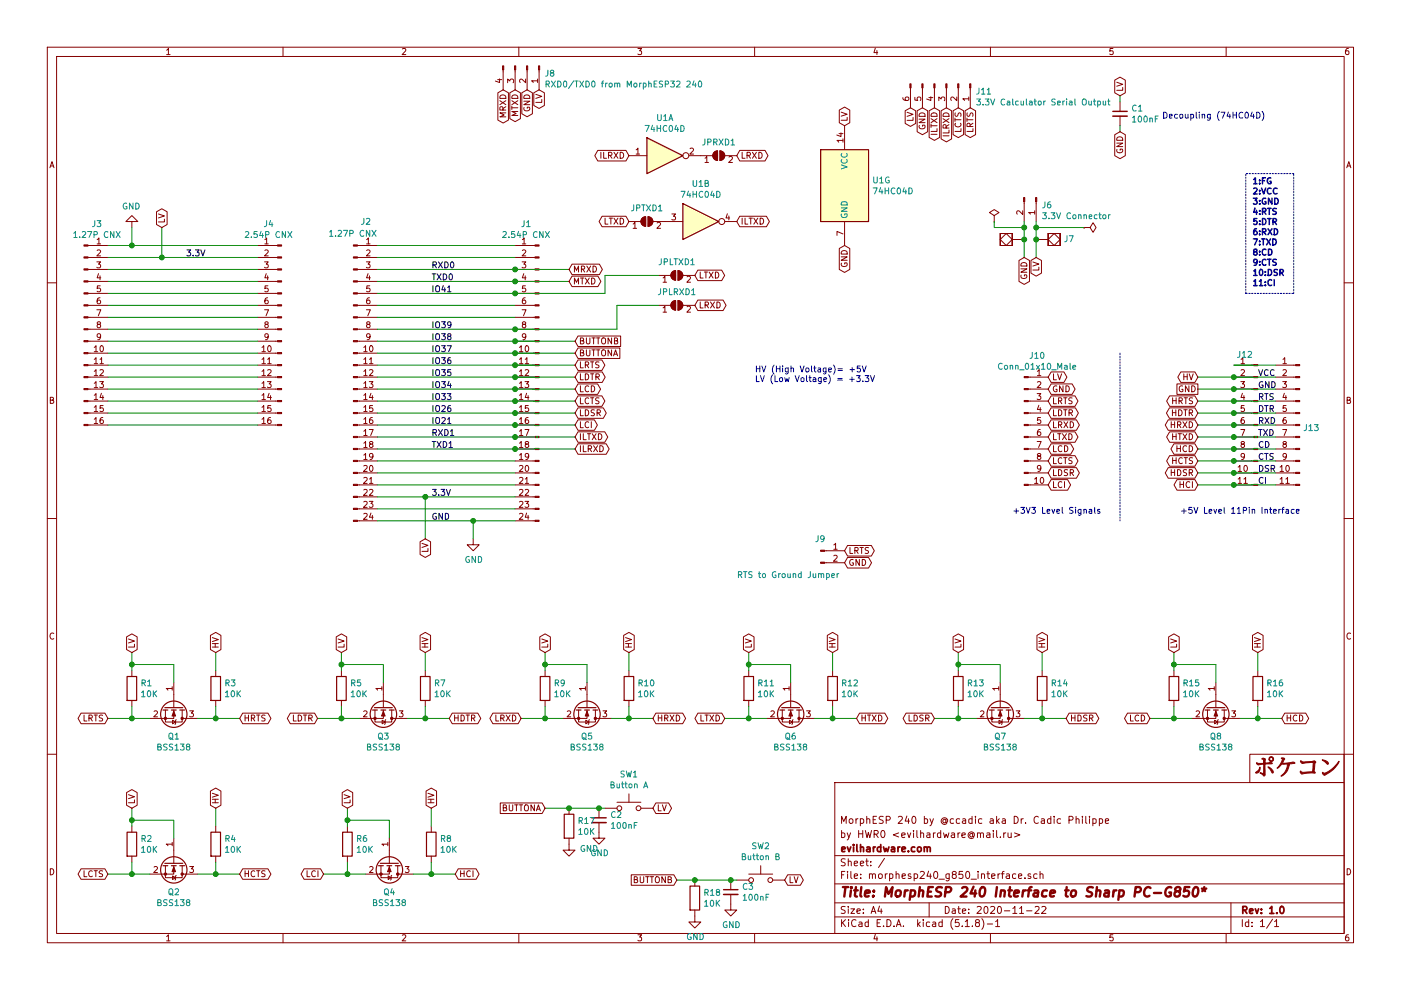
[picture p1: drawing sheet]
EESchema Schematic File Version 4
EELAYER 30 0
EELAYER END
$Descr A4 11693 8268
encoding utf-8
Sheet 1 1
Title "MorphESP 240 Interface to Sharp PC-G850*"
Date "2020-11-22"
Rev "1.0"
Comp "evilhardware.com"
Comment1 "by HWR0 <evilhardware@mail.ru>"
Comment2 "MorphESP 240 by @ccadic aka Dr. Cadic Philippe"
Comment3 ""
Comment4 ""
$EndDescr
$Comp
L Connector:Conn_01x16_Male J3
U 1 1
P 700 2750
F 0 "J3" H 808 3631 50  0000 C CNN
F 1 "1.27P CNX" H 808 3540 50  0000 C CNN
F 2 "Socket_Strips:Socket_Strip_Straight_1x16_Pitch1.27mm" H 700 2750 50  0001 C CNN
F 3 "~" H 700 2750 50  0001 C CNN
F 4 "" H 700 2750 50  0001 C CNN "LCSC"
	1    700  2750
	1    0    0    -1  
$EndComp
$Comp
L Connector:Conn_01x24_Male J1
U 1 1
P 4500 3150
F 0 "J1" H 4608 4431 50  0000 C CNN
F 1 "2.54P CNX" H 4608 4340 50  0000 C CNN
F 2 "Connector_PinSocket_2.54mm:PinSocket_1x24_P2.54mm_Vertical" H 4500 3150 50  0001 C CNN
F 3 "~" H 4500 3150 50  0001 C CNN
F 4 "" H 4500 3150 50  0001 C CNN "LCSC"
	1    4500 3150
	-1   0    0    -1  
$EndComp
$Comp
L Connector:Conn_01x24_Male J2
U 1 1
P 2950 3150
F 0 "J2" H 3100 4450 50  0000 R CNN
F 1 "1.27P CNX" H 3150 4350 50  0000 R CNN
F 2 "Socket_Strips:Socket_Strip_Straight_1x24_Pitch1.27mm" H 2950 3150 50  0001 C CNN
F 3 "~" H 2950 3150 50  0001 C CNN
F 4 "" H 2950 3150 50  0001 C CNN "LCSC"
	1    2950 3150
	1    0    0    -1  
$EndComp
$Comp
L Connector:Conn_01x16_Male J4
U 1 1
P 2350 2750
F 0 "J4" H 2458 3631 50  0000 C CNN
F 1 "2.54P CNX" H 2458 3540 50  0000 C CNN
F 2 "Connector_PinSocket_2.54mm:PinSocket_1x16_P2.54mm_Vertical" H 2350 2750 50  0001 C CNN
F 3 "~" H 2350 2750 50  0001 C CNN
F 4 "" H 2350 2750 50  0001 C CNN "LCSC"
	1    2350 2750
	-1   0    0    -1  
$EndComp
Wire Wire Line
	4300 2050 3150 2050
Wire Wire Line
	4300 2150 3150 2150
Wire Wire Line
	4300 2250 3150 2250
Wire Wire Line
	4300 2350 3150 2350
Wire Wire Line
	4300 2450 3150 2450
Wire Wire Line
	4300 2550 3150 2550
Wire Wire Line
	4300 2650 3150 2650
Wire Wire Line
	4300 2750 3150 2750
Wire Wire Line
	4300 2850 3150 2850
Wire Wire Line
	4300 2950 3150 2950
Wire Wire Line
	4300 3050 3150 3050
Wire Wire Line
	4300 3150 3150 3150
Wire Wire Line
	4300 3250 3150 3250
Wire Wire Line
	4300 3350 3150 3350
Wire Wire Line
	4300 3450 3150 3450
Wire Wire Line
	4300 3550 3150 3550
Wire Wire Line
	4300 3650 3150 3650
Wire Wire Line
	4300 3750 3150 3750
Wire Wire Line
	4300 3850 3150 3850
Wire Wire Line
	4300 3950 3150 3950
Wire Wire Line
	4300 4050 3150 4050
Wire Wire Line
	4300 4150 3550 4150
Wire Wire Line
	4300 4250 3150 4250
Wire Wire Line
	4300 4350 3950 4350
Wire Wire Line
	900  2050 1100 2050
Wire Wire Line
	900  2150 1350 2150
Wire Wire Line
	900  2250 2150 2250
Wire Wire Line
	900  2350 2150 2350
Wire Wire Line
	900  2450 2150 2450
Wire Wire Line
	900  2550 2150 2550
Wire Wire Line
	900  2650 2150 2650
Wire Wire Line
	900  2750 2150 2750
Wire Wire Line
	900  2850 2150 2850
Wire Wire Line
	900  2950 2150 2950
Wire Wire Line
	900  3050 2150 3050
Wire Wire Line
	900  3150 2150 3150
Wire Wire Line
	900  3250 2150 3250
Wire Wire Line
	900  3350 2150 3350
Wire Wire Line
	900  3450 2150 3450
Wire Wire Line
	900  3550 2150 3550
Wire Notes Line
	10400 2450 10400 1450
Text Notes 10450 2400 0    50   ~ 10
1:FG\n2:VCC\n3:GND\n4:RTS\n5:DTR\n6:RXD\n7:TXD\n8:CD\n9:CTS\n10:DSR\n11:CI
Wire Notes Line
	10400 2450 10800 2450
Wire Notes Line
	10800 2450 10800 1450
Wire Notes Line
	10800 1450 10400 1450
$Comp
L Connector:Conn_01x11_Male J12
U 1 1
P 10500 3550
F 0 "J12" H 10608 4139 50  0000 C CNN
F 1 "CNDup" H 10472 3483 50  0001 R CNN
F 2 "hwreverse:BreadBoard_2.54mm_1x11" H 10500 3550 50  0001 C CNN
F 3 "~" H 10500 3550 50  0001 C CNN
	1    10500 3550
	-1   0    0    -1  
$EndComp
$Comp
L Connector:Conn_01x11_Male J13
U 1 1
P 10850 3550
F 0 "J13" H 10822 3528 50  0000 R CNN
F 1 "Conn_01x11_Male" H 10822 3483 50  0001 R CNN
F 2 "Connector_PinHeader_2.54mm:PinHeader_1x11_P2.54mm_Horizontal" H 10850 3550 50  0001 C CNN
F 3 "~" H 10850 3550 50  0001 C CNN
	1    10850 3550
	-1   0    0    -1  
$EndComp
Wire Wire Line
	10300 3050 10650 3050
Wire Wire Line
	10650 3150 10300 3150
Wire Wire Line
	10650 3250 10300 3250
Wire Wire Line
	10650 3350 10300 3350
Wire Wire Line
	10650 3450 10300 3450
Wire Wire Line
	10650 3550 10300 3550
Wire Wire Line
	10650 3650 10300 3650
Wire Wire Line
	10650 3750 10300 3750
Wire Wire Line
	10650 3850 10300 3850
Wire Wire Line
	10650 3950 10300 3950
Wire Wire Line
	10650 4050 10300 4050
Text Label 10500 3250 0    50   ~ 0
GND
Text Label 10500 3150 0    50   ~ 0
VCC
Text Label 10500 3350 0    50   ~ 0
RTS
Text Label 10500 3450 0    50   ~ 0
DTR
Text Label 10500 3550 0    50   ~ 0
RXD
Text Label 10500 3650 0    50   ~ 0
TXD
Text Label 10500 3750 0    50   ~ 0
CD
Text Label 10500 3850 0    50   ~ 0
CTS
Text Label 10500 3950 0    50   ~ 0
DSR
Text Label 10500 4050 0    50   ~ 0
CI
Wire Wire Line
	10300 3150 10000 3150
Connection ~ 10300 3150
Wire Wire Line
	10300 3250 10000 3250
Connection ~ 10300 3250
Wire Wire Line
	10300 3350 10000 3350
Connection ~ 10300 3350
Wire Wire Line
	10300 3450 10000 3450
Connection ~ 10300 3450
Wire Wire Line
	10300 3550 10000 3550
Connection ~ 10300 3550
Wire Wire Line
	10300 3650 10000 3650
Connection ~ 10300 3650
Wire Wire Line
	10300 3750 10000 3750
Connection ~ 10300 3750
Wire Wire Line
	10300 3850 10000 3850
Connection ~ 10300 3850
Wire Wire Line
	10300 3950 10000 3950
Connection ~ 10300 3950
Wire Wire Line
	10300 4050 10000 4050
Connection ~ 10300 4050
Text GLabel 10000 4050 0    50   BiDi ~ 0
HCI
Text GLabel 10000 3950 0    50   BiDi ~ 0
HDSR
Text GLabel 10000 3850 0    50   BiDi ~ 0
HCTS
Text GLabel 10000 3750 0    50   BiDi ~ 0
HCD
Text GLabel 10000 3650 0    50   BiDi ~ 0
HTXD
Text GLabel 10000 3550 0    50   BiDi ~ 0
HRXD
Text GLabel 10000 3450 0    50   BiDi ~ 0
HDTR
Text GLabel 10000 3350 0    50   BiDi ~ 0
HRTS
Text GLabel 10000 3250 0    50   UnSpc ~ 0
GND
Text GLabel 10000 3150 0    50   BiDi ~ 0
HV
$Comp
L Transistor_FET:BSS138 Q1
U 1 1
P 1450 5900
F 0 "Q1" V 1699 5900 50  0000 C CNN
F 1 "BSS138" V 1790 5900 50  0000 C CNN
F 2 "Package_TO_SOT_SMD:SOT-23" H 1650 5825 50  0001 L CIN
F 3 "https://www.fairchildsemi.com/datasheets/BS/BSS138.pdf" H 1450 5900 50  0001 L CNN
F 4 "C52895" H 1450 5900 50  0001 C CNN "LCSC"
	1    1450 5900
	0    1    1    0   
$EndComp
$Comp
L Device:R R3
U 1 1
P 1800 5750
F 0 "R3" H 1870 5796 50  0000 L CNN
F 1 "10K" H 1870 5705 50  0000 L CNN
F 2 "Resistor_SMD:R_0402_1005Metric" V 1730 5750 50  0001 C CNN
F 3 "~" H 1800 5750 50  0001 C CNN
F 4 "C25744" H 1800 5750 50  0001 C CNN "LCSC"
	1    1800 5750
	1    0    0    -1  
$EndComp
$Comp
L Device:R R1
U 1 1
P 1100 5750
F 0 "R1" H 1170 5796 50  0000 L CNN
F 1 "10K" H 1170 5705 50  0000 L CNN
F 2 "Resistor_SMD:R_0402_1005Metric" V 1030 5750 50  0001 C CNN
F 3 "~" H 1100 5750 50  0001 C CNN
F 4 "C25744" H 1100 5750 50  0001 C CNN "LCSC"
	1    1100 5750
	1    0    0    -1  
$EndComp
Wire Wire Line
	1250 6000 1100 6000
Wire Wire Line
	1100 5900 1100 6000
Connection ~ 1100 6000
Wire Wire Line
	1100 6000 900  6000
Wire Wire Line
	1650 6000 1800 6000
Wire Wire Line
	1800 5900 1800 6000
Connection ~ 1800 6000
Wire Wire Line
	1800 6000 2000 6000
Wire Wire Line
	1800 5600 1800 5450
Wire Wire Line
	1100 5600 1100 5550
Wire Wire Line
	1450 5700 1450 5550
Wire Wire Line
	1450 5550 1100 5550
Connection ~ 1100 5550
Wire Wire Line
	1100 5550 1100 5450
Text GLabel 1800 5450 1    50   BiDi ~ 0
HV
Text GLabel 8750 3150 2    50   BiDi ~ 0
LV
Text GLabel 8750 3250 2    50   BiDi ~ 0
GND
Text GLabel 1100 5450 1    50   BiDi ~ 0
LV
Text GLabel 8750 4050 2    50   BiDi ~ 0
LCI
Text GLabel 8750 3950 2    50   BiDi ~ 0
LDSR
Text GLabel 8750 3850 2    50   BiDi ~ 0
LCTS
Text GLabel 8750 3750 2    50   BiDi ~ 0
LCD
Text GLabel 8750 3450 2    50   BiDi ~ 0
LDTR
Text GLabel 8750 3350 2    50   BiDi ~ 0
LRTS
Text GLabel 900  6000 0    50   BiDi ~ 0
LRTS
Text GLabel 2000 6000 2    50   BiDi ~ 0
HRTS
$Comp
L Transistor_FET:BSS138 Q3
U 1 1
P 3200 5900
F 0 "Q3" V 3449 5900 50  0000 C CNN
F 1 "BSS138" V 3540 5900 50  0000 C CNN
F 2 "Package_TO_SOT_SMD:SOT-23" H 3400 5825 50  0001 L CIN
F 3 "https://www.fairchildsemi.com/datasheets/BS/BSS138.pdf" H 3200 5900 50  0001 L CNN
F 4 "C52895" H 3200 5900 50  0001 C CNN "LCSC"
	1    3200 5900
	0    1    1    0   
$EndComp
$Comp
L Device:R R7
U 1 1
P 3550 5750
F 0 "R7" H 3620 5796 50  0000 L CNN
F 1 "10K" H 3620 5705 50  0000 L CNN
F 2 "Resistor_SMD:R_0402_1005Metric" V 3480 5750 50  0001 C CNN
F 3 "~" H 3550 5750 50  0001 C CNN
F 4 "C25744" H 3550 5750 50  0001 C CNN "LCSC"
	1    3550 5750
	1    0    0    -1  
$EndComp
$Comp
L Device:R R5
U 1 1
P 2850 5750
F 0 "R5" H 2920 5796 50  0000 L CNN
F 1 "10K" H 2920 5705 50  0000 L CNN
F 2 "Resistor_SMD:R_0402_1005Metric" V 2780 5750 50  0001 C CNN
F 3 "~" H 2850 5750 50  0001 C CNN
F 4 "C25744" H 2850 5750 50  0001 C CNN "LCSC"
	1    2850 5750
	1    0    0    -1  
$EndComp
Wire Wire Line
	3000 6000 2850 6000
Wire Wire Line
	2850 5900 2850 6000
Connection ~ 2850 6000
Wire Wire Line
	2850 6000 2650 6000
Wire Wire Line
	3400 6000 3550 6000
Wire Wire Line
	3550 5900 3550 6000
Connection ~ 3550 6000
Wire Wire Line
	3550 6000 3750 6000
Wire Wire Line
	3550 5600 3550 5450
Wire Wire Line
	2850 5600 2850 5550
Wire Wire Line
	3200 5700 3200 5550
Wire Wire Line
	3200 5550 2850 5550
Connection ~ 2850 5550
Wire Wire Line
	2850 5550 2850 5450
Text GLabel 3550 5450 1    50   BiDi ~ 0
HV
Text GLabel 2850 5450 1    50   BiDi ~ 0
LV
Text GLabel 2650 6000 0    50   BiDi ~ 0
LDTR
Text GLabel 3750 6000 2    50   BiDi ~ 0
HDTR
$Comp
L Transistor_FET:BSS138 Q5
U 1 1
P 4900 5900
F 0 "Q5" V 5149 5900 50  0000 C CNN
F 1 "BSS138" V 5240 5900 50  0000 C CNN
F 2 "Package_TO_SOT_SMD:SOT-23" H 5100 5825 50  0001 L CIN
F 3 "https://www.fairchildsemi.com/datasheets/BS/BSS138.pdf" H 4900 5900 50  0001 L CNN
F 4 "C52895" H 4900 5900 50  0001 C CNN "LCSC"
	1    4900 5900
	0    1    1    0   
$EndComp
$Comp
L Device:R R10
U 1 1
P 5250 5750
F 0 "R10" H 5320 5796 50  0000 L CNN
F 1 "10K" H 5320 5705 50  0000 L CNN
F 2 "Resistor_SMD:R_0402_1005Metric" V 5180 5750 50  0001 C CNN
F 3 "~" H 5250 5750 50  0001 C CNN
F 4 "C25744" H 5250 5750 50  0001 C CNN "LCSC"
	1    5250 5750
	1    0    0    -1  
$EndComp
$Comp
L Device:R R9
U 1 1
P 4550 5750
F 0 "R9" H 4620 5796 50  0000 L CNN
F 1 "10K" H 4620 5705 50  0000 L CNN
F 2 "Resistor_SMD:R_0402_1005Metric" V 4480 5750 50  0001 C CNN
F 3 "~" H 4550 5750 50  0001 C CNN
F 4 "C25744" H 4550 5750 50  0001 C CNN "LCSC"
	1    4550 5750
	1    0    0    -1  
$EndComp
Wire Wire Line
	4700 6000 4550 6000
Wire Wire Line
	4550 5900 4550 6000
Connection ~ 4550 6000
Wire Wire Line
	4550 6000 4350 6000
Wire Wire Line
	5100 6000 5250 6000
Wire Wire Line
	5250 5900 5250 6000
Wire Wire Line
	5250 5600 5250 5450
Wire Wire Line
	4550 5600 4550 5550
Wire Wire Line
	4900 5700 4900 5550
Wire Wire Line
	4900 5550 4550 5550
Connection ~ 4550 5550
Wire Wire Line
	4550 5550 4550 5450
Text GLabel 5250 5450 1    50   BiDi ~ 0
HV
Text GLabel 4550 5450 1    50   BiDi ~ 0
LV
Text GLabel 4350 6000 0    50   BiDi ~ 0
LRXD
$Comp
L Transistor_FET:BSS138 Q6
U 1 1
P 6600 5900
F 0 "Q6" V 6849 5900 50  0000 C CNN
F 1 "BSS138" V 6940 5900 50  0000 C CNN
F 2 "Package_TO_SOT_SMD:SOT-23" H 6800 5825 50  0001 L CIN
F 3 "https://www.fairchildsemi.com/datasheets/BS/BSS138.pdf" H 6600 5900 50  0001 L CNN
F 4 "C52895" H 6600 5900 50  0001 C CNN "LCSC"
	1    6600 5900
	0    1    1    0   
$EndComp
$Comp
L Device:R R12
U 1 1
P 6950 5750
F 0 "R12" H 7020 5796 50  0000 L CNN
F 1 "10K" H 7020 5705 50  0000 L CNN
F 2 "Resistor_SMD:R_0402_1005Metric" V 6880 5750 50  0001 C CNN
F 3 "~" H 6950 5750 50  0001 C CNN
F 4 "C25744" H 6950 5750 50  0001 C CNN "LCSC"
	1    6950 5750
	1    0    0    -1  
$EndComp
$Comp
L Device:R R11
U 1 1
P 6250 5750
F 0 "R11" H 6320 5796 50  0000 L CNN
F 1 "10K" H 6320 5705 50  0000 L CNN
F 2 "Resistor_SMD:R_0402_1005Metric" V 6180 5750 50  0001 C CNN
F 3 "~" H 6250 5750 50  0001 C CNN
F 4 "C25744" H 6250 5750 50  0001 C CNN "LCSC"
	1    6250 5750
	1    0    0    -1  
$EndComp
Wire Wire Line
	6400 6000 6250 6000
Wire Wire Line
	6250 5900 6250 6000
Connection ~ 6250 6000
Wire Wire Line
	6250 6000 6050 6000
Wire Wire Line
	6800 6000 6950 6000
Wire Wire Line
	6950 5900 6950 6000
Wire Wire Line
	6950 5600 6950 5450
Wire Wire Line
	6250 5600 6250 5550
Wire Wire Line
	6600 5700 6600 5550
Wire Wire Line
	6600 5550 6250 5550
Connection ~ 6250 5550
Wire Wire Line
	6250 5550 6250 5450
Text GLabel 6950 5450 1    50   BiDi ~ 0
HV
Text GLabel 6250 5450 1    50   BiDi ~ 0
LV
Text GLabel 6050 6000 0    50   BiDi ~ 0
LTXD
Text GLabel 7150 6000 2    50   BiDi ~ 0
HTXD
$Comp
L Transistor_FET:BSS138 Q7
U 1 1
P 8350 5900
F 0 "Q7" V 8599 5900 50  0000 C CNN
F 1 "BSS138" V 8690 5900 50  0000 C CNN
F 2 "Package_TO_SOT_SMD:SOT-23" H 8550 5825 50  0001 L CIN
F 3 "https://www.fairchildsemi.com/datasheets/BS/BSS138.pdf" H 8350 5900 50  0001 L CNN
F 4 "C52895" H 8350 5900 50  0001 C CNN "LCSC"
	1    8350 5900
	0    1    1    0   
$EndComp
$Comp
L Device:R R14
U 1 1
P 8700 5750
F 0 "R14" H 8770 5796 50  0000 L CNN
F 1 "10K" H 8770 5705 50  0000 L CNN
F 2 "Resistor_SMD:R_0402_1005Metric" V 8630 5750 50  0001 C CNN
F 3 "~" H 8700 5750 50  0001 C CNN
F 4 "C25744" H 8700 5750 50  0001 C CNN "LCSC"
	1    8700 5750
	1    0    0    -1  
$EndComp
$Comp
L Device:R R13
U 1 1
P 8000 5750
F 0 "R13" H 8070 5796 50  0000 L CNN
F 1 "10K" H 8070 5705 50  0000 L CNN
F 2 "Resistor_SMD:R_0402_1005Metric" V 7930 5750 50  0001 C CNN
F 3 "~" H 8000 5750 50  0001 C CNN
F 4 "C25744" H 8000 5750 50  0001 C CNN "LCSC"
	1    8000 5750
	1    0    0    -1  
$EndComp
Wire Wire Line
	8150 6000 8000 6000
Wire Wire Line
	8000 5900 8000 6000
Connection ~ 8000 6000
Wire Wire Line
	8000 6000 7800 6000
Wire Wire Line
	8550 6000 8700 6000
Wire Wire Line
	8700 5900 8700 6000
Connection ~ 8700 6000
Wire Wire Line
	8700 6000 8900 6000
Wire Wire Line
	8700 5600 8700 5450
Wire Wire Line
	8000 5600 8000 5550
Wire Wire Line
	8350 5700 8350 5550
Wire Wire Line
	8350 5550 8000 5550
Connection ~ 8000 5550
Wire Wire Line
	8000 5550 8000 5450
Text GLabel 8700 5450 1    50   BiDi ~ 0
HV
Text GLabel 8000 5450 1    50   BiDi ~ 0
LV
Text GLabel 7800 6000 0    50   BiDi ~ 0
LDSR
Text GLabel 8900 6000 2    50   BiDi ~ 0
HDSR
$Comp
L Transistor_FET:BSS138 Q8
U 1 1
P 10150 5900
F 0 "Q8" V 10399 5900 50  0000 C CNN
F 1 "BSS138" V 10490 5900 50  0000 C CNN
F 2 "Package_TO_SOT_SMD:SOT-23" H 10350 5825 50  0001 L CIN
F 3 "https://www.fairchildsemi.com/datasheets/BS/BSS138.pdf" H 10150 5900 50  0001 L CNN
F 4 "C52895" H 10150 5900 50  0001 C CNN "LCSC"
	1    10150 5900
	0    1    1    0   
$EndComp
$Comp
L Device:R R16
U 1 1
P 10500 5750
F 0 "R16" H 10570 5796 50  0000 L CNN
F 1 "10K" H 10570 5705 50  0000 L CNN
F 2 "Resistor_SMD:R_0402_1005Metric" V 10430 5750 50  0001 C CNN
F 3 "~" H 10500 5750 50  0001 C CNN
F 4 "C25744" H 10500 5750 50  0001 C CNN "LCSC"
	1    10500 5750
	1    0    0    -1  
$EndComp
$Comp
L Device:R R15
U 1 1
P 9800 5750
F 0 "R15" H 9870 5796 50  0000 L CNN
F 1 "10K" H 9870 5705 50  0000 L CNN
F 2 "Resistor_SMD:R_0402_1005Metric" V 9730 5750 50  0001 C CNN
F 3 "~" H 9800 5750 50  0001 C CNN
F 4 "C25744" H 9800 5750 50  0001 C CNN "LCSC"
	1    9800 5750
	1    0    0    -1  
$EndComp
Wire Wire Line
	9950 6000 9800 6000
Wire Wire Line
	9800 5900 9800 6000
Connection ~ 9800 6000
Wire Wire Line
	9800 6000 9600 6000
Wire Wire Line
	10350 6000 10500 6000
Wire Wire Line
	10500 5900 10500 6000
Connection ~ 10500 6000
Wire Wire Line
	10500 6000 10700 6000
Wire Wire Line
	10500 5600 10500 5450
Wire Wire Line
	9800 5600 9800 5550
Wire Wire Line
	10150 5700 10150 5550
Wire Wire Line
	10150 5550 9800 5550
Connection ~ 9800 5550
Wire Wire Line
	9800 5550 9800 5450
Text GLabel 10500 5450 1    50   BiDi ~ 0
HV
Text GLabel 9800 5450 1    50   BiDi ~ 0
LV
Text GLabel 9600 6000 0    50   BiDi ~ 0
LCD
Text GLabel 10700 6000 2    50   BiDi ~ 0
HCD
$Comp
L Transistor_FET:BSS138 Q2
U 1 1
P 1450 7200
F 0 "Q2" V 1699 7200 50  0000 C CNN
F 1 "BSS138" V 1790 7200 50  0000 C CNN
F 2 "Package_TO_SOT_SMD:SOT-23" H 1650 7125 50  0001 L CIN
F 3 "https://www.fairchildsemi.com/datasheets/BS/BSS138.pdf" H 1450 7200 50  0001 L CNN
F 4 "C52895" H 1450 7200 50  0001 C CNN "LCSC"
	1    1450 7200
	0    1    1    0   
$EndComp
$Comp
L Device:R R4
U 1 1
P 1800 7050
F 0 "R4" H 1870 7096 50  0000 L CNN
F 1 "10K" H 1870 7005 50  0000 L CNN
F 2 "Resistor_SMD:R_0402_1005Metric" V 1730 7050 50  0001 C CNN
F 3 "~" H 1800 7050 50  0001 C CNN
F 4 "C25744" H 1800 7050 50  0001 C CNN "LCSC"
	1    1800 7050
	1    0    0    -1  
$EndComp
$Comp
L Device:R R2
U 1 1
P 1100 7050
F 0 "R2" H 1170 7096 50  0000 L CNN
F 1 "10K" H 1170 7005 50  0000 L CNN
F 2 "Resistor_SMD:R_0402_1005Metric" V 1030 7050 50  0001 C CNN
F 3 "~" H 1100 7050 50  0001 C CNN
F 4 "C25744" H 1100 7050 50  0001 C CNN "LCSC"
	1    1100 7050
	1    0    0    -1  
$EndComp
Wire Wire Line
	1250 7300 1100 7300
Wire Wire Line
	1100 7200 1100 7300
Connection ~ 1100 7300
Wire Wire Line
	1100 7300 900  7300
Wire Wire Line
	1650 7300 1800 7300
Wire Wire Line
	1800 7200 1800 7300
Connection ~ 1800 7300
Wire Wire Line
	1800 7300 2000 7300
Wire Wire Line
	1800 6900 1800 6750
Wire Wire Line
	1100 6900 1100 6850
Wire Wire Line
	1450 7000 1450 6850
Wire Wire Line
	1450 6850 1100 6850
Connection ~ 1100 6850
Wire Wire Line
	1100 6850 1100 6750
Text GLabel 1800 6750 1    50   BiDi ~ 0
HV
Text GLabel 1100 6750 1    50   BiDi ~ 0
LV
Text GLabel 900  7300 0    50   BiDi ~ 0
LCTS
Text GLabel 2000 7300 2    50   BiDi ~ 0
HCTS
$Comp
L Transistor_FET:BSS138 Q4
U 1 1
P 3250 7200
F 0 "Q4" V 3499 7200 50  0000 C CNN
F 1 "BSS138" V 3590 7200 50  0000 C CNN
F 2 "Package_TO_SOT_SMD:SOT-23" H 3450 7125 50  0001 L CIN
F 3 "https://www.fairchildsemi.com/datasheets/BS/BSS138.pdf" H 3250 7200 50  0001 L CNN
F 4 "C52895" H 3250 7200 50  0001 C CNN "LCSC"
	1    3250 7200
	0    1    1    0   
$EndComp
$Comp
L Device:R R8
U 1 1
P 3600 7050
F 0 "R8" H 3670 7096 50  0000 L CNN
F 1 "10K" H 3670 7005 50  0000 L CNN
F 2 "Resistor_SMD:R_0402_1005Metric" V 3530 7050 50  0001 C CNN
F 3 "~" H 3600 7050 50  0001 C CNN
F 4 "C25744" H 3600 7050 50  0001 C CNN "LCSC"
	1    3600 7050
	1    0    0    -1  
$EndComp
$Comp
L Device:R R6
U 1 1
P 2900 7050
F 0 "R6" H 2970 7096 50  0000 L CNN
F 1 "10K" H 2970 7005 50  0000 L CNN
F 2 "Resistor_SMD:R_0402_1005Metric" V 2830 7050 50  0001 C CNN
F 3 "~" H 2900 7050 50  0001 C CNN
F 4 "C25744" H 2900 7050 50  0001 C CNN "LCSC"
	1    2900 7050
	1    0    0    -1  
$EndComp
Wire Wire Line
	3050 7300 2900 7300
Wire Wire Line
	2900 7200 2900 7300
Connection ~ 2900 7300
Wire Wire Line
	2900 7300 2700 7300
Wire Wire Line
	3450 7300 3600 7300
Wire Wire Line
	3600 7200 3600 7300
Connection ~ 3600 7300
Wire Wire Line
	3600 7300 3800 7300
Wire Wire Line
	3600 6900 3600 6750
Wire Wire Line
	2900 6900 2900 6850
Wire Wire Line
	3250 7000 3250 6850
Wire Wire Line
	3250 6850 2900 6850
Connection ~ 2900 6850
Wire Wire Line
	2900 6850 2900 6750
Text GLabel 3600 6750 1    50   BiDi ~ 0
HV
Text GLabel 2900 6750 1    50   BiDi ~ 0
LV
Text GLabel 2700 7300 0    50   BiDi ~ 0
LCI
Text GLabel 3800 7300 2    50   BiDi ~ 0
HCI
$Comp
L 74xx:74HC04 U1
U 1 1
P 5550 1300
F 0 "U1" H 5550 1617 50  0000 C CNN
F 1 "74HC04D" H 5550 1526 50  0000 C CNN
F 2 "Package_SO:SOIC-14_3.9x8.7mm_P1.27mm" H 5550 1300 50  0001 C CNN
F 3 "https://assets.nexperia.com/documents/data-sheet/74HC_HCT04.pdf" H 5550 1300 50  0001 C CNN
F 4 "C5590" H 5550 1300 50  0001 C CNN "LCSC"
	1    5550 1300
	1    0    0    -1  
$EndComp
$Comp
L 74xx:74HC04 U1
U 2 1
P 5850 1850
F 0 "U1" H 5850 2167 50  0000 C CNN
F 1 "74HC04D" H 5850 2076 50  0000 C CNN
F 2 "Package_SO:SOIC-14_3.9x8.7mm_P1.27mm" H 5850 1850 50  0001 C CNN
F 3 "https://assets.nexperia.com/documents/data-sheet/74HC_HCT04.pdf" H 5850 1850 50  0001 C CNN
F 4 "C5590" H 5850 1850 50  0001 C CNN "LCSC"
	2    5850 1850
	1    0    0    -1  
$EndComp
$Comp
L 74xx:74HC04 U1
U 7 1
P 7050 1550
F 0 "U1" H 7280 1596 50  0000 L CNN
F 1 "74HC04D" H 7280 1505 50  0000 L CNN
F 2 "Package_SO:SOIC-14_3.9x8.7mm_P1.27mm" H 7050 1550 50  0001 C CNN
F 3 "https://assets.nexperia.com/documents/data-sheet/74HC_HCT04.pdf" H 7050 1550 50  0001 C CNN
F 4 "C5590" H 7050 1550 50  0001 C CNN "LCSC"
	7    7050 1550
	1    0    0    -1  
$EndComp
Text GLabel 7050 1050 1    50   BiDi ~ 0
LV
Text GLabel 7050 2050 3    50   BiDi ~ 0
GND
Text GLabel 6150 1300 2    50   BiDi ~ 0
LRXD
Text GLabel 5250 1300 0    50   BiDi ~ 0
ILRXD
Text GLabel 5250 1850 0    50   BiDi ~ 0
LTXD
Text GLabel 6150 1850 2    50   BiDi ~ 0
ILTXD
$Comp
L Connector:Conn_01x02_Male J6
U 1 1
P 8650 1650
F 0 "J6" V 8712 1694 50  0000 L CNN
F 1 "3.3V Connector" V 8803 1694 50  0000 L CNN
F 2 "Connector_PinHeader_2.54mm:PinHeader_1x02_P2.54mm_Vertical" H 8650 1650 50  0001 C CNN
F 3 "~" H 8650 1650 50  0001 C CNN
	1    8650 1650
	0    1    1    0   
$EndComp
Text GLabel 8650 2150 3    50   BiDi ~ 0
LV
Text GLabel 8550 2150 3    50   BiDi ~ 0
GND
Wire Wire Line
	8550 2150 8550 2000
$Comp
L hwreverse:SolidPad-Connector J7
U 1 1
P 8800 2000
F 0 "J7" H 8878 2005 50  0000 L CNN
F 1 "SolidPad-Connector" H 8800 1900 50  0001 C CNN
F 2 "hwreverse:SolidPad_4x4mm_2x2mmCore" H 8800 1800 50  0001 C CNN
F 3 "" H 8800 1900 50  0001 C CNN
	1    8800 2000
	1    0    0    -1  
$EndComp
Wire Wire Line
	8650 1850 8650 1900
Connection ~ 8650 2000
Wire Wire Line
	8650 2000 8650 2150
$Comp
L hwreverse:SolidPad-Connector J5
U 1 1
P 8400 2000
F 0 "J5" H 8342 1877 50  0001 C CNN
F 1 "SolidPad-Connector" H 8400 1900 50  0001 C CNN
F 2 "hwreverse:SolidPad_4x4mm_2x2mmCore" H 8400 1800 50  0001 C CNN
F 3 "" H 8400 1900 50  0001 C CNN
	1    8400 2000
	-1   0    0    1   
$EndComp
Connection ~ 8550 2000
Wire Wire Line
	8550 2000 8550 1900
Text GLabel 7700 900  3    50   BiDi ~ 0
GND
Text GLabel 7600 900  3    50   BiDi ~ 0
LV
Text GLabel 7800 900  3    50   BiDi ~ 0
ILTXD
Text GLabel 7900 900  3    50   BiDi ~ 0
ILRXD
$Comp
L Connector:Conn_01x06_Male J11
U 1 1
P 7900 700
F 0 "J11" V 7962 944 50  0000 L CNN
F 1 "3.3V Calculator Serial Output" V 8053 944 50  0000 L CNN
F 2 "Connector_PinHeader_2.54mm:PinHeader_1x06_P2.54mm_Vertical" H 7900 700 50  0001 C CNN
F 3 "~" H 7900 700 50  0001 C CNN
	1    7900 700 
	0    1    1    0   
$EndComp
Text GLabel 8000 900  3    50   BiDi ~ 0
LCTS
Text GLabel 8100 900  3    50   BiDi ~ 0
LRTS
Wire Wire Line
	8650 1900 9050 1900
Connection ~ 8650 1900
Wire Wire Line
	8650 1900 8650 2000
Wire Wire Line
	8550 1900 8300 1900
Wire Wire Line
	8300 1900 8300 1850
Connection ~ 8550 1900
Wire Wire Line
	8550 1900 8550 1850
$Comp
L power:PWR_FLAG #FLG02
U 1 1
P 9050 1900
F 0 "#FLG02" H 9050 1975 50  0001 C CNN
F 1 "PWR_FLAG" V 9050 2028 50  0001 L CNN
F 2 "" H 9050 1900 50  0001 C CNN
F 3 "~" H 9050 1900 50  0001 C CNN
	1    9050 1900
	0    1    1    0   
$EndComp
$Comp
L power:PWR_FLAG #FLG01
U 1 1
P 8300 1850
F 0 "#FLG01" H 8300 1925 50  0001 C CNN
F 1 "PWR_FLAG" H 8300 2023 50  0001 C CNN
F 2 "" H 8300 1850 50  0001 C CNN
F 3 "~" H 8300 1850 50  0001 C CNN
	1    8300 1850
	1    0    0    -1  
$EndComp
Connection ~ 6950 6000
Wire Wire Line
	6950 6000 7150 6000
Connection ~ 5250 6000
Wire Wire Line
	5250 6000 5450 6000
Text GLabel 5450 6000 2    50   BiDi ~ 0
HRXD
$Comp
L Jumper:SolderJumper_2_Open JPRXD1
U 1 1
P 6000 1300
F 0 "JPRXD1" H 6000 1413 50  0000 C CNN
F 1 "SolderJumper_2_Open" H 6000 1414 50  0001 C CNN
F 2 "Jumper:SolderJumper-2_P1.3mm_Open_RoundedPad1.0x1.5mm" H 6000 1300 50  0001 C CNN
F 3 "~" H 6000 1300 50  0001 C CNN
	1    6000 1300
	1    0    0    -1  
$EndComp
$Comp
L Jumper:SolderJumper_2_Open JPTXD1
U 1 1
P 5400 1850
F 0 "JPTXD1" H 5400 1963 50  0000 C CNN
F 1 "SolderJumper_2_Open" H 5400 1964 50  0001 C CNN
F 2 "Jumper:SolderJumper-2_P1.3mm_Open_RoundedPad1.0x1.5mm" H 5400 1850 50  0001 C CNN
F 3 "~" H 5400 1850 50  0001 C CNN
	1    5400 1850
	1    0    0    -1  
$EndComp
Text GLabel 9350 800  1    50   BiDi ~ 0
LV
Text GLabel 9350 1100 3    50   BiDi ~ 0
GND
$Comp
L Device:C_Small C1
U 1 1
P 9350 950
F 0 "C1" H 9442 996 50  0000 L CNN
F 1 "100nF" H 9442 905 50  0000 L CNN
F 2 "Capacitor_SMD:C_0402_1005Metric" H 9350 950 50  0001 C CNN
F 3 "~" H 9350 950 50  0001 C CNN
F 4 "C1525" H 9350 950 50  0001 C CNN "LCSC"
	1    9350 950 
	1    0    0    -1  
$EndComp
Wire Wire Line
	9350 850  9350 800 
Wire Wire Line
	9350 1050 9350 1100
Text Notes 9700 1000 0    50   ~ 0
Decoupling (74HC04D)
$Comp
L Connector:Conn_01x10_Male J10
U 1 1
P 8550 3550
F 0 "J10" H 8658 4131 50  0000 C CNN
F 1 "Conn_01x10_Male" H 8658 4040 50  0000 C CNN
F 2 "Connector_PinHeader_2.54mm:PinHeader_1x10_P2.54mm_Vertical" H 8550 3550 50  0001 C CNN
F 3 "~" H 8550 3550 50  0001 C CNN
	1    8550 3550
	1    0    0    -1  
$EndComp
Wire Notes Line
	9350 2950 9350 4350
Text Notes 9850 4300 0    50   ~ 0
+5V Level 11Pin Interface
Text Notes 8450 4300 0    50   ~ 0
+3V3 Level Signals
Wire Wire Line
	1100 2050 1100 1900
Connection ~ 1100 2050
Wire Wire Line
	1100 2050 2150 2050
Wire Wire Line
	1350 2150 1350 1900
Connection ~ 1350 2150
Wire Wire Line
	1350 2150 2150 2150
$Comp
L power:GND #PWR01
U 1 1
P 1100 1900
F 0 "#PWR01" H 1100 1650 50  0001 C CNN
F 1 "GND" H 1105 1727 50  0000 C CNN
F 2 "" H 1100 1900 50  0001 C CNN
F 3 "" H 1100 1900 50  0001 C CNN
	1    1100 1900
	-1   0    0    1   
$EndComp
Text GLabel 1350 1900 1    50   BiDi ~ 0
LV
Wire Wire Line
	3950 4350 3950 4500
Connection ~ 3950 4350
Wire Wire Line
	3950 4350 3150 4350
Wire Wire Line
	3550 4150 3550 4500
Connection ~ 3550 4150
Wire Wire Line
	3550 4150 3150 4150
Text GLabel 3550 4500 3    50   BiDi ~ 0
LV
$Comp
L power:GND #PWR02
U 1 1
P 3950 4500
F 0 "#PWR02" H 3950 4250 50  0001 C CNN
F 1 "GND" H 3955 4327 50  0000 C CNN
F 2 "" H 3950 4500 50  0001 C CNN
F 3 "" H 3950 4500 50  0001 C CNN
	1    3950 4500
	1    0    0    -1  
$EndComp
Text GLabel 8750 3650 2    50   BiDi ~ 0
LTXD
Text GLabel 8750 3550 2    50   BiDi ~ 0
LRXD
Wire Wire Line
	4800 3650 4300 3650
Connection ~ 4300 3650
Wire Wire Line
	4800 3750 4300 3750
Connection ~ 4300 3750
Text GLabel 4800 3550 2    50   BiDi ~ 0
LCI
Text GLabel 4800 3450 2    50   BiDi ~ 0
LDSR
Text GLabel 4800 3350 2    50   BiDi ~ 0
LCTS
Text GLabel 4800 3250 2    50   BiDi ~ 0
LCD
Text GLabel 4800 3150 2    50   BiDi ~ 0
LDTR
Text GLabel 4800 3050 2    50   BiDi ~ 0
LRTS
Text GLabel 4800 3650 2    50   BiDi ~ 0
ILTXD
Text GLabel 4800 3750 2    50   BiDi ~ 0
ILRXD
Wire Wire Line
	4800 3550 4300 3550
Connection ~ 4300 3550
Wire Wire Line
	4800 3450 4300 3450
Connection ~ 4300 3450
Wire Wire Line
	4800 3350 4300 3350
Connection ~ 4300 3350
Wire Wire Line
	4800 3250 4300 3250
Connection ~ 4300 3250
Wire Wire Line
	4800 3150 4300 3150
Connection ~ 4300 3150
Wire Wire Line
	4800 3050 4300 3050
Connection ~ 4300 3050
Text GLabel 4800 2950 2    50   Input ~ 0
BUTTONA
Text GLabel 4800 2850 2    50   Input ~ 0
BUTTONB
Wire Wire Line
	4300 2950 4800 2950
Connection ~ 4300 2950
Wire Wire Line
	4800 2850 4300 2850
Connection ~ 4300 2850
Wire Wire Line
	4550 6750 4750 6750
Wire Wire Line
	5650 7350 5800 7350
$Comp
L Switch:SW_Push SW1
U 1 1
P 5250 6750
F 0 "SW1" H 5250 7035 50  0000 C CNN
F 1 "Button A" H 5250 6944 50  0000 C CNN
F 2 "Button_Switch_THT:SW_PUSH-12mm" H 5250 6950 50  0001 C CNN
F 3 "~" H 5250 6950 50  0001 C CNN
F 4 "C620359" H 5250 6750 50  0001 C CNN "LCSC"
	1    5250 6750
	1    0    0    -1  
$EndComp
$Comp
L Switch:SW_Push SW2
U 1 1
P 6350 7350
F 0 "SW2" H 6350 7635 50  0000 C CNN
F 1 "Button B" H 6350 7544 50  0000 C CNN
F 2 "Button_Switch_THT:SW_PUSH-12mm" H 6350 7550 50  0001 C CNN
F 3 "~" H 6350 7550 50  0001 C CNN
F 4 "C620359" H 6350 7350 50  0001 C CNN "LCSC"
	1    6350 7350
	1    0    0    -1  
$EndComp
Text GLabel 4550 6750 0    50   Input ~ 0
BUTTONA
Text GLabel 5650 7350 0    50   Input ~ 0
BUTTONB
$Comp
L Device:C_Small C2
U 1 1
P 5000 6850
F 0 "C2" H 5092 6896 50  0000 L CNN
F 1 "100nF" H 5092 6805 50  0000 L CNN
F 2 "Capacitor_SMD:C_0402_1005Metric" H 5000 6850 50  0001 C CNN
F 3 "~" H 5000 6850 50  0001 C CNN
F 4 "C1525" H 5000 6850 50  0001 C CNN "LCSC"
	1    5000 6850
	1    0    0    -1  
$EndComp
Connection ~ 5000 6750
Wire Wire Line
	5000 6750 5050 6750
$Comp
L Device:C_Small C3
U 1 1
P 6100 7450
F 0 "C3" H 6192 7496 50  0000 L CNN
F 1 "100nF" H 6192 7405 50  0000 L CNN
F 2 "Capacitor_SMD:C_0402_1005Metric" H 6100 7450 50  0001 C CNN
F 3 "~" H 6100 7450 50  0001 C CNN
F 4 "C1525" H 6100 7450 50  0001 C CNN "LCSC"
	1    6100 7450
	1    0    0    -1  
$EndComp
Connection ~ 6100 7350
Wire Wire Line
	6100 7350 6150 7350
$Comp
L power:GND #PWR03
U 1 1
P 5000 6950
F 0 "#PWR03" H 5000 6700 50  0001 C CNN
F 1 "GND" H 5005 6777 50  0000 C CNN
F 2 "" H 5000 6950 50  0001 C CNN
F 3 "" H 5000 6950 50  0001 C CNN
	1    5000 6950
	1    0    0    -1  
$EndComp
$Comp
L power:GND #PWR05
U 1 1
P 6100 7550
F 0 "#PWR05" H 6100 7300 50  0001 C CNN
F 1 "GND" H 6105 7377 50  0000 C CNN
F 2 "" H 6100 7550 50  0001 C CNN
F 3 "" H 6100 7550 50  0001 C CNN
	1    6100 7550
	1    0    0    -1  
$EndComp
$Comp
L Device:R R17
U 1 1
P 4750 6900
F 0 "R17" H 4820 6946 50  0000 L CNN
F 1 "10K" H 4820 6855 50  0000 L CNN
F 2 "Resistor_SMD:R_0402_1005Metric" V 4680 6900 50  0001 C CNN
F 3 "~" H 4750 6900 50  0001 C CNN
F 4 "C25744" H 4750 6900 50  0001 C CNN "LCSC"
	1    4750 6900
	1    0    0    -1  
$EndComp
$Comp
L Device:R R18
U 1 1
P 5800 7500
F 0 "R18" H 5870 7546 50  0000 L CNN
F 1 "10K" H 5870 7455 50  0000 L CNN
F 2 "Resistor_SMD:R_0402_1005Metric" V 5730 7500 50  0001 C CNN
F 3 "~" H 5800 7500 50  0001 C CNN
F 4 "C25744" H 5800 7500 50  0001 C CNN "LCSC"
	1    5800 7500
	1    0    0    -1  
$EndComp
Text GLabel 5450 6750 2    50   BiDi ~ 0
LV
Text GLabel 6550 7350 2    50   BiDi ~ 0
LV
$Comp
L power:GND #PWR06
U 1 1
P 5800 7650
F 0 "#PWR06" H 5800 7400 50  0001 C CNN
F 1 "GND" H 5805 7477 50  0000 C CNN
F 2 "" H 5800 7650 50  0001 C CNN
F 3 "" H 5800 7650 50  0001 C CNN
	1    5800 7650
	1    0    0    -1  
$EndComp
$Comp
L power:GND #PWR04
U 1 1
P 4750 7050
F 0 "#PWR04" H 4750 6800 50  0001 C CNN
F 1 "GND" H 4838 7013 50  0000 L CNN
F 2 "" H 4750 7050 50  0001 C CNN
F 3 "" H 4750 7050 50  0001 C CNN
	1    4750 7050
	1    0    0    -1  
$EndComp
Wire Wire Line
	4300 2750 5150 2750
Wire Wire Line
	5150 2750 5150 2550
Wire Wire Line
	5150 2550 5500 2550
Connection ~ 4300 2750
Wire Wire Line
	4300 2450 5050 2450
Wire Wire Line
	5050 2300 5500 2300
$Comp
L Jumper:SolderJumper_2_Open JPLTXD1
U 1 1
P 5650 2300
F 0 "JPLTXD1" H 5650 2413 50  0000 C CNN
F 1 "SolderJumper_2_Open" H 5650 2414 50  0001 C CNN
F 2 "Jumper:SolderJumper-2_P1.3mm_Open_RoundedPad1.0x1.5mm" H 5650 2300 50  0001 C CNN
F 3 "~" H 5650 2300 50  0001 C CNN
	1    5650 2300
	1    0    0    -1  
$EndComp
$Comp
L Jumper:SolderJumper_2_Open JPLRXD1
U 1 1
P 5650 2550
F 0 "JPLRXD1" H 5650 2663 50  0000 C CNN
F 1 "SolderJumper_2_Open" H 5650 2664 50  0001 C CNN
F 2 "Jumper:SolderJumper-2_P1.3mm_Open_RoundedPad1.0x1.5mm" H 5650 2550 50  0001 C CNN
F 3 "~" H 5650 2550 50  0001 C CNN
	1    5650 2550
	1    0    0    -1  
$EndComp
Text GLabel 5800 2300 2    50   BiDi ~ 0
LTXD
Text GLabel 5800 2550 2    50   BiDi ~ 0
LRXD
Connection ~ 4300 2450
Wire Wire Line
	5050 2450 5050 2300
$Comp
L Connector:Conn_01x04_Male J8
U 1 1
P 4400 550
F 0 "J8" V 4462 694 50  0000 L CNN
F 1 "RXD0/TXD0 from MorphESP32 240" V 4553 694 50  0000 L CNN
F 2 "Connector_PinHeader_2.54mm:PinHeader_1x04_P2.54mm_Vertical" H 4400 550 50  0001 C CNN
F 3 "~" H 4400 550 50  0001 C CNN
	1    4400 550 
	0    1    1    0   
$EndComp
Text GLabel 4500 750  3    50   BiDi ~ 0
LV
Text GLabel 4400 750  3    50   BiDi ~ 0
GND
Text GLabel 4750 2350 2    50   BiDi ~ 0
MTXD
Text GLabel 4750 2250 2    50   BiDi ~ 0
MRXD
Wire Wire Line
	4750 2250 4300 2250
Connection ~ 4300 2250
Wire Wire Line
	4750 2350 4300 2350
Connection ~ 4300 2350
Text GLabel 4200 750  3    50   BiDi ~ 0
MRXD
Text GLabel 4300 750  3    50   BiDi ~ 0
MTXD
Text Label 3600 2250 0    50   ~ 0
RXD0
Text Label 3600 2350 0    50   ~ 0
TXD0
Text Label 3600 2450 0    50   ~ 0
IO41
Text Label 3600 2750 0    50   ~ 0
IO39
Text Label 3600 2850 0    50   ~ 0
IO38
Text Label 3600 2950 0    50   ~ 0
IO37
Text Label 3600 3050 0    50   ~ 0
IO36
Text Label 3600 3150 0    50   ~ 0
IO35
Text Label 3600 3250 0    50   ~ 0
IO34
Text Label 3600 3350 0    50   ~ 0
IO33
Text Label 3600 3450 0    50   ~ 0
IO26
Text Label 3600 3550 0    50   ~ 0
IO21
Text Label 3600 3650 0    50   ~ 0
RXD1
Text Label 3600 3750 0    50   ~ 0
TXD1
Text Label 3600 4150 0    50   ~ 0
3.3V
Text Label 3600 4350 0    50   ~ 0
GND
Text Label 1550 2150 0    50   ~ 0
3.3V
$Comp
L Connector:Conn_01x02_Male J9
U 1 1
P 6850 4600
F 0 "J9" H 6800 4700 50  0000 L CNN
F 1 "RTS to Ground Jumper" H 6150 4400 50  0000 L CNN
F 2 "Connector_PinHeader_2.54mm:PinHeader_1x02_P2.54mm_Vertical" H 6850 4600 50  0001 C CNN
F 3 "~" H 6850 4600 50  0001 C CNN
	1    6850 4600
	1    0    0    -1  
$EndComp
Text GLabel 7050 4600 2    50   BiDi ~ 0
LRTS
Text GLabel 7050 4700 2    50   BiDi ~ 0
GND
Connection ~ 4750 6750
Wire Wire Line
	4750 6750 5000 6750
Connection ~ 5800 7350
Wire Wire Line
	5800 7350 6100 7350
Text Notes 6300 3200 0    50   ~ 0
HV (High Voltage)= +5V\nLV (Low Voltage) = +3.3V
$EndSCHEMATC
